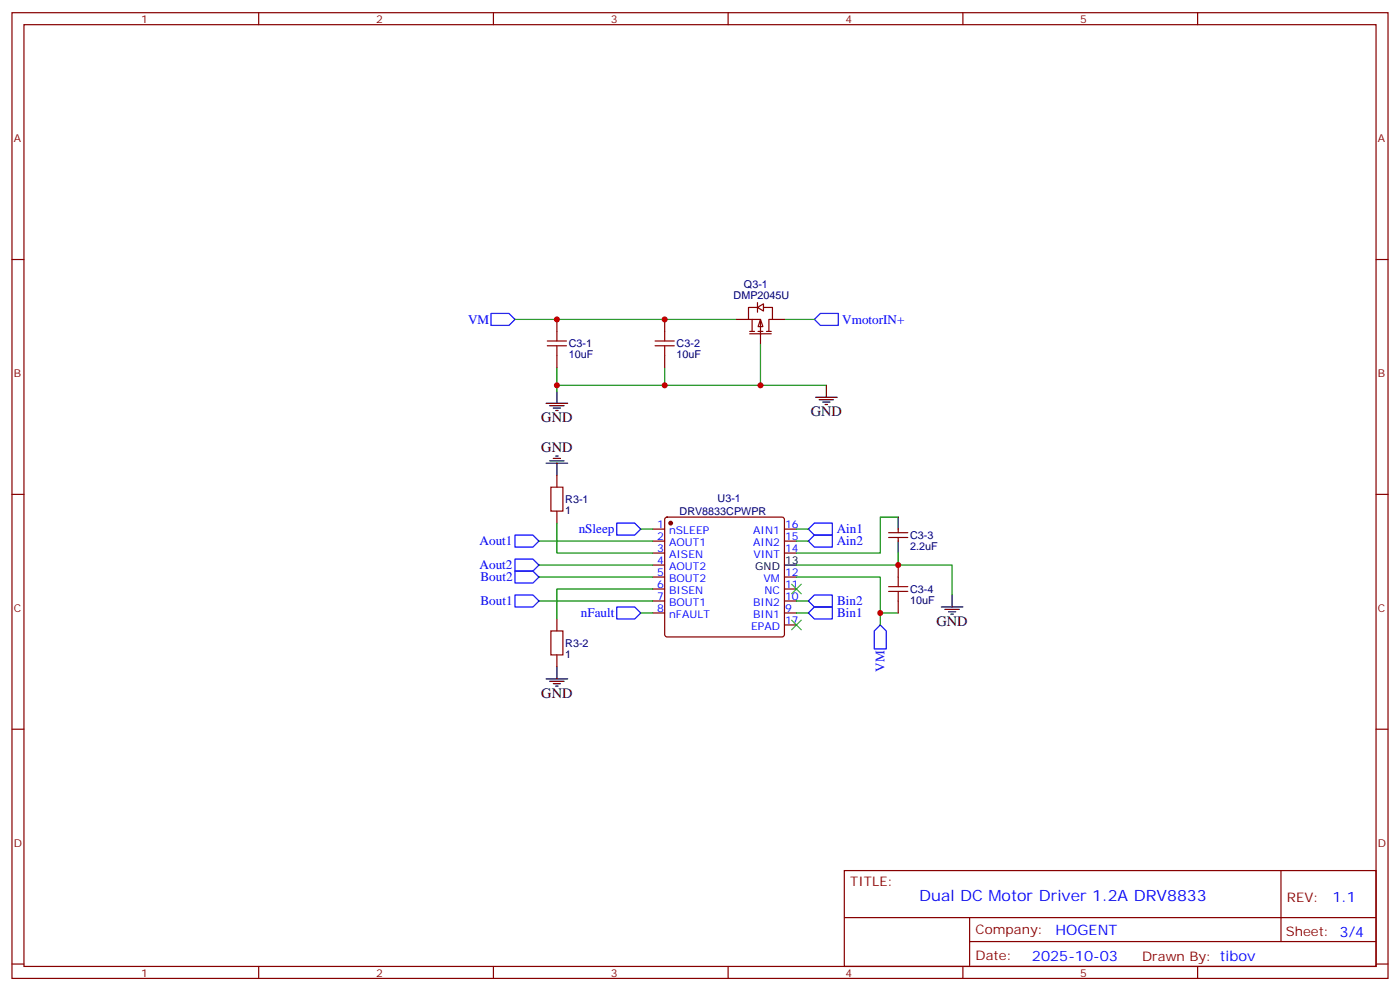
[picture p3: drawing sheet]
<svg xmlns="http://www.w3.org/2000/svg" width="412mm" height="292mm" viewBox="0 0 412 292" stroke-linecap="round" stroke-linejoin="round" font-family="sans-serif">
<g fill="none" stroke="#870000" stroke-width=".35">
<path d="M3.5 3.7h405.4v284.4h-405.4zM7.1 7.3h398.2v277.3h-398.2zM76.2 3.7v3.6M145.3 3.7v3.6M214.5 3.7v3.6M283.6 3.7v3.6M352.8 3.7v3.6M3.5 76.4h3.6M405.3 76.4h3.6M223.1 89.1v2.8M164 139.9v3.5M3.5 145.6h3.6"/>
<path d="M164 150.5v3.5M192.3 155.8h3.5M192.3 159.3h3.5M196 152.5l.5-.2h33.9l.5 .2 .2 .5v33.8l-.3 .5-.4 .2h-33.9l-.5-.2-.2-.5v-33.8zM231.1 155.8h3.5M231.1 159.3h3.5M405.3 145.6h3.6M192.3 162.8h3.5M192.3 166.4h3.5M192.3 169.9h3.5M192.3 173.4h3.5M192.3 177h3.5"/>
<path d="M231.1 162.8h3.5M231.1 169.9h3.5M231.1 173.4h3.5M231.1 177h3.5M164 182.2v3.6M164 192.8v3.6M192.3 180.5h3.5M231.1 180.5h3.5M231.1 184h3.5M3.5 214.7h3.6M405.3 214.7h3.6M248.7 256.3h156.6v28.3h-156.6z"/>
<path d="M377.3 256.4v20.8M248.7 270.2h156.5M285.6 277.2h119.6M285.6 270.2v14.1M3.5 283.8h3.6M76.2 284.6v3.5M145.3 284.6v3.5M214.5 284.6v3.5M283.6 284.6v3.5M352.8 284.6v3.5M405.3 283.8h3.6"/>
</g>
<circle cx="197.6" cy="154" r=".53" fill="#870000" stroke="#870000" stroke-width=".35"/>
<g fill="none" stroke="#000" stroke-width=".35">
<path d="M160.9 118.7h6.3M161.9 119.5h4.3M164 115.2v3.5M160.9 136.4h6.3M161.9 135.7h4.3M163 135h2.1M163 120.2h2.1M163.7 134.3h.7M163.7 120.9h.7M164 136.4v3.5M231.1 166.4h3.5M277.3 178.7h6.3"/>
<path d="M278.3 179.4h4.3M280.5 175.2v3.5M160.9 199.9h6.3M164 196.4v3.5M279.4 180.1h2.1M280.1 180.8h.7M161.9 200.6h4.3M163 201.3h2.1M163.7 202h.7"/>
</g>
<g fill="none" stroke="#00f" stroke-width=".35">
<path d="M144.6 92.3h5.3l1.8 1.8-1.8 1.7h-5.3zM241.7 92.3h5.2v3.5h-5.2l-1.8-1.7zM151.7 157.6h5.3l1.7 1.7-1.7 1.8h-5.3zM181.7 154h5.3l1.7 1.8-1.7 1.8h-5.3zM238.1 159.3l1.8-1.7h5.3v3.5h-5.3zM239.9 154h5.3v3.6h-5.3l-1.8-1.8zM151.7 175.2h5.3l1.7 1.8-1.7 1.7h-5.3zM151.7 168.1h5.3l1.7 1.8-1.7 1.8h-5.3zM151.7 164.6h5.3l1.7 1.8-1.7 1.7h-5.3zM181.7 178.7h5.3l1.7 1.8-1.7 1.7h-5.3zM239.9 175.2h5.3v3.5h-5.3l-1.8-1.7zM239.9 178.7h5.3v3.5h-5.3l-1.8-1.7z"/>
<path d="M259.3 184l1.8 1.8v5.3h-3.6v-5.3z"/>
</g>
<g fill="none" stroke="#008700" stroke-width=".35">
<path d="M151.7 94.1h65.3M231.1 94.1h8.8M164 113.5h79.4M164 108.2v7M195.8 108.2v5.3M224 101.1v12.4M158.7 159.3h33.6M164 154v8.8h28.3M188.7 155.8h3.6M234.6 155.8h3.5M234.6 159.3h3.5M264.6 152.3h-5.3v10.5h-24.7"/>
<path d="M158.7 177h33.6M158.7 169.9h33.6M158.7 166.4h33.6M192.3 173.4h-28.3v8.8M234.6 166.4h45.9v8.8M234.6 169.9h24.7v10.6h5.3M234.6 177h3.5M188.7 180.5h3.6M234.6 180.5h3.5M259.3 180.5v3.5"/>
</g>
<path d="M162.3 143.4h3.5v7.1h-3.5zM162.3 185.8h3.5v7h-3.5z" fill="none" stroke="#a10000" stroke-width=".35"/>
<path d="M223.1 90.5l1.8-1v2.1z" fill="#fff" stroke="#870000" stroke-width=".35"/>
<g fill="none" stroke="#870000" stroke-width=".35">
<path d="M164 94.1v3.5M195.8 94.1v3.5M217 94.1h3.5M220.8 97.6h1.4M220.8 98.3h6.4M221.5 94.1v3.5M223 90.5h-2.5v3.6h3.5v7M223.3 97.6h1.4M224 94.1l.7 2.1h-1.4zM225.1 90.5h2.4v3.6h-1v3.5M225.8 97.6h1.4M227.5 94.1h3.6"/>
<path d="M164 104.6v3.6M195.8 104.6v3.6M261.8 156.8h5.6M261.8 158.3h5.6M264.6 155.8v1M264.6 158.3v1M264.6 166.4v3.5M264.6 177v3.5"/>
</g>
<path d="M233.2 172l2.8 2.8M236 172l-2.8 2.8M233.2 182.6l2.8 2.8M236 182.6l-2.8 2.8" fill="none" stroke="#3c3" stroke-width=".35"/>
<path d="M164 97.6v2.8M195.8 97.6v2.8M161.2 101.8h5.7M161.2 100.4h5.7M164 101.8v2.8M193 101.8h5.6M193 100.4h5.6M195.8 101.8v2.8M261.8 174.1h5.6M261.8 172.7h5.6M264.6 169.9v2.8M264.6 174.1v2.9" fill="none" stroke="#a10000" stroke-width=".35"/>
<path d="M240.2 117h6.4M241.3 117.7h4.2M242.4 118.4h2.1M243.1 119.1h.7M243.4 113.5v3.5M264.6 152.3v3.5M264.6 159.3v3.5" fill="none" stroke="#000" stroke-width=".35"/>
<path d="M264.6 162.8v3.6" fill="none" stroke="#008700" stroke-width=".35"/>
<g fill="#c00">
<circle cx="264.6" cy="166.4" r=".88"/>
<circle cx="259.3" cy="180.5" r=".88"/>
<circle cx="164" cy="113.5" r=".88"/>
<circle cx="224" cy="113.5" r=".88"/>
<circle cx="195.8" cy="113.5" r=".88"/>
<circle cx="164" cy="94.1" r=".88"/>
<circle cx="195.8" cy="94.1" r=".88"/>
</g>
<text font-size="4.6" fill="#00f" x="270.8" y="265.4">Dual DC Motor Driver 1.2A DRV8833</text>
<g font-size="4.2">
<text x="159.5" y="124.4">GND</text>
<text x="238.8" y="122.6">GND</text>
<text x="159.5" y="133.2">GND</text>
<text x="275.9" y="184.4">GND</text>
<text x="159.5" y="205.5">GND</text>
</g>
<g font-size="4.2" fill="#00f">
<text x="392.5" y="265.6">1.1</text>
<text x="310.9" y="275.2">HOGENT</text>
<text x="304" y="283">2025-10-03</text>
</g>
<g font-size="3.9" fill="#00f">
<text x="137.9" y="95.3">VM</text>
<text x="248.1" y="95.3">VmotorIN+</text>
<text x="141.3" y="160.6">Aout1</text>
<text x="170.5" y="157">nSleep</text>
<text x="246.5" y="157.1">Ain1</text>
<text x="246.5" y="160.6">Ain2</text>
<text x="141.3" y="167.6">Aout2</text>
<text x="141.5" y="171.2">Bout2</text>
<text x="141.5" y="178.2">Bout1</text>
<text x="246.6" y="178.2">Bin2</text>
<text x="171.1" y="181.7">nFault</text>
<text x="246.6" y="181.8">Bin1</text>
<text x="260.5" y="197.8" transform="rotate(-90 260.5 197.8)">VM</text>
</g>
<g font-size="3.9" fill="#800">
<text x="250.5" y="260.9">TITLE:</text>
<text x="379.1" y="265.6">REV:</text>
<text x="287.4" y="275.1">Company:</text>
<text x="378.7" y="275.7">Sheet: 3/4</text>
<text x="287.4" y="282.8">Date:</text>
<text x="336.4" y="282.9">Drawn By: tibov</text>
</g>
<g font-size="3.2" fill="#800">
<text x="41.6" y="6.7">1</text>
<text x="110.8" y="6.7">2</text>
<text x="179.9" y="6.7">3</text>
<text x="249.1" y="6.7">4</text>
<text x="318.2" y="6.7">5</text>
<text x="4.1" y="41.8">A</text>
<text x="405.9" y="41.8">A</text>
<text x="4.1" y="111">B</text>
<text x="405.9" y="111">B</text>
<text x="4.1" y="180.1">C</text>
<text x="405.9" y="180.1">C</text>
<text x="4.1" y="249.3">D</text>
<text x="405.9" y="249.3">D</text>
<text x="41.6" y="287.5">1</text>
<text x="110.8" y="287.5">2</text>
<text x="179.9" y="287.5">3</text>
<text x="249.1" y="287.5">4</text>
<text x="318.2" y="287.5">5</text>
</g>
<g font-size="3.2" fill="#000080">
<text x="216.1" y="88.2">DMP2045U</text>
<text x="219.2" y="84.9">Q3-1</text>
<text x="167.6" y="105.4">10uF</text>
<text x="167.6" y="102.3">C3-1</text>
<text x="199.3" y="105.4">10uF</text>
<text x="199.3" y="102.3">C3-2</text>
<text x="166.5" y="148.1">R3-1</text>
<text x="211.4" y="147.9">U3-1</text>
<text x="166.5" y="151.3">1</text>
<text x="200.2" y="151.6">DRV8833CPWPR</text>
<text x="268.1" y="161.9">2.2uF</text>
<text x="268.1" y="158.7">C3-3</text>
<text x="268.1" y="177.7">10uF</text>
<text x="268.1" y="174.6">C3-4</text>
<text x="166.5" y="190.5">R3-2</text>
<text x="166.5" y="193.6">1</text>
</g>
<g font-size="3.2" fill="#00f">
<text x="193.6" y="155.4">1</text>
<text x="231.2" y="155.4">16</text>
<text x="193.6" y="159">2</text>
<text x="197.1" y="157.2">nSLEEP</text>
<text x="197.1" y="160.7">AOUT1</text>
<text x="221.9" y="160.7">AIN2</text>
<text x="221.9" y="157.2">AIN1</text>
<text x="231.2" y="159">15</text>
<text x="193.6" y="162.5">3</text>
<text x="193.6" y="166">4</text>
<text x="197.1" y="164.3">AISEN</text>
<text x="197.1" y="167.8">AOUT2</text>
<text x="221.9" y="164.3">VINT</text>
<text x="231.2" y="162.5">14</text>
<text x="193.6" y="169.5">5</text>
<text x="193.6" y="173.1">6</text>
<text x="197.1" y="171.3">BOUT2</text>
<text x="224.9" y="171.3">VM</text>
<text x="231.2" y="173.1">11</text>
<text x="231.2" y="169.5">12</text>
<text x="193.6" y="176.6">7</text>
<text x="197.1" y="174.8">BISEN</text>
<text x="197.1" y="178.4">BOUT1</text>
<text x="221.9" y="178.4">BIN2</text>
<text x="225.2" y="174.8">NC</text>
<text x="231.2" y="176.6">10</text>
<text x="193.6" y="180.1">8</text>
<text x="197.1" y="181.9">nFAULT</text>
<text x="221.2" y="185.4">EPAD</text>
<text x="221.9" y="181.9">BIN1</text>
<text x="231.2" y="180.1">9</text>
<text x="231.2" y="183.7">17</text>
</g>
<g font-size="3.2">
<text x="222.5" y="167.8">GND</text>
<text x="231.2" y="166">13</text>
</g>
</svg>
